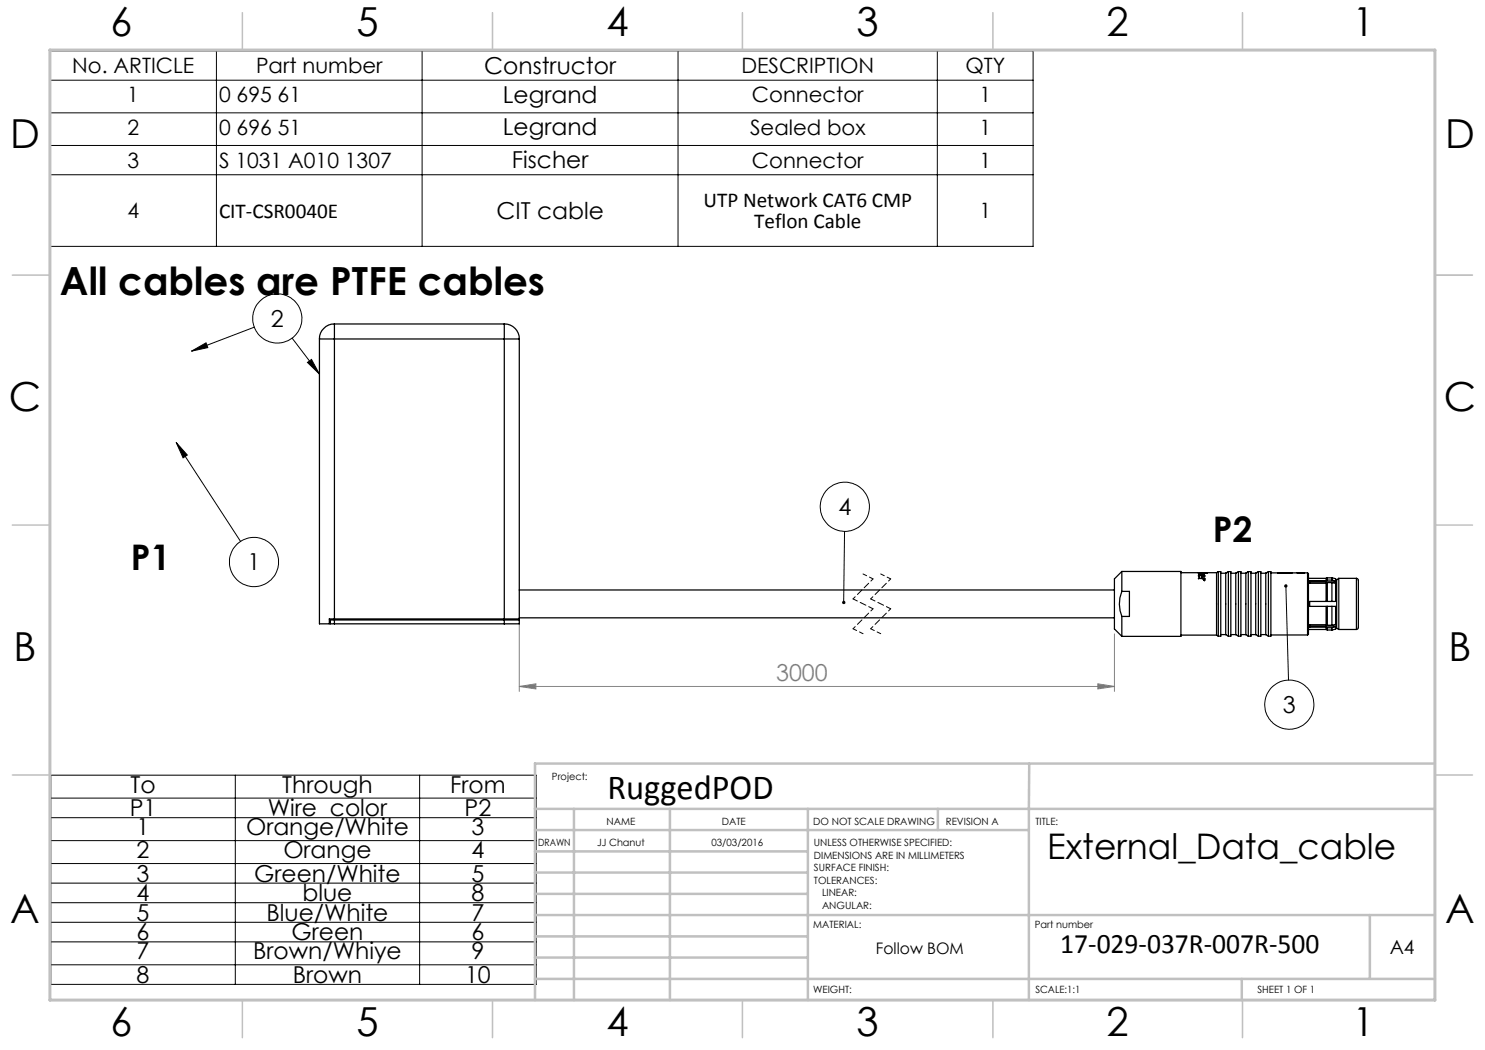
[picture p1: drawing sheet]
<svg xmlns="http://www.w3.org/2000/svg" width="297mm" height="210mm" viewBox="0 0 297 210" stroke-linecap="round" stroke-linejoin="round" font-family="sans-serif">
<g fill="none" stroke="#000" stroke-width=".2">
<path d="M9.9 10.2h196.7v39.1h-196.7zM9.9 16h196.7M43.3 10.2v39.1M84.4 10.2v39.1M135.6 10.2v39.1M187.5 10.2v39.1M9.9 22.6h196.7M9.9 29.1h196.7M9.9 35h196.7M38.3 70.2l2.9-1.6 .4 .9zM50.9 65.4l-12.6 4.8M58.4 67.6l5.5 7.2"/>
<path d="M61.5 72.5l.8-.6 1.6 2.9zM35.2 88.5l2.3 2.5-.9 .6zM35.2 88.5l12.9 19.8M168.9 106.3l-.2 14.2M257.2 117.2l.5 18.8M10.2 155h97v41.9h-97zM10.2 159.6h97M47.1 155v41.9M83.9 155v41.9M10.2 163.5h97M10.2 168.1h97M10.2 172.7h97"/>
<path d="M10.2 176.6h97M10.2 180.5h97M10.2 184.5h97M10.2 188.4h97M10.2 193h97"/>
<circle cx="55.5" cy="63.7" r="4.9"/>
<circle cx="50.8" cy="112.4" r="4.9"/>
<circle cx="169" cy="101.4" r="4.9"/>
<circle cx="257.9" cy="140.9" r="4.9"/>
</g>
<path d="M103.9 137.3l3.3-.5v1zM103.9 124.8v13.5M103.9 137.3h119M219.6 136.8l3.3 .5-3.3 .5zM222.9 126.8v11.5" fill="none" stroke="#808080" stroke-width=".2"/>
<path d="M172.6 114.8l2 1M176.1 114.8l2 1M170.6 125.8l2 .9M174.1 125.8l2 .9" fill="none" stroke="#000" stroke-width=".2" stroke-dasharray="1.3 .6" stroke-dashoffset=".5"/>
<path d="M174.6 115.8l-4 4M178.1 115.8l-4 4M174.6 121.8l-4 4M178.1 121.8l-4 4" fill="none" stroke="#000" stroke-width=".2" stroke-dasharray="1.3 .6" stroke-dashoffset=".7"/>
<path d="M170.6 119.8l4 2M174.1 119.8l4 2" fill="none" stroke="#000" stroke-width=".2" stroke-dasharray="1.3 .6" stroke-dashoffset=".3"/>
<path d="M287 55h7.5M287 144.8v55.2h-187.2" fill="none" stroke="#c0c0c0" stroke-width=".2"/>
<g fill="none" stroke="#c0c0c0" stroke-width=".5">
<path d="M205.8 152.7v47.3M287 152.7h-180v47.3M107 161.8h180M107 178.8h54.6M107 174.5h54.6M107 170.3h54.6M107 166h98.8M114.8 161.8v38.2M134 161.8v38.2M161.6 161.8v38.2M187.6 161.8v4.2M107 195.8h180"/>
<path d="M107 191.5h54.6M107 187.3h54.6M107 183h180M248.4 195.8v4.2M274 183v12.8"/>
</g>
<g fill="none" stroke="#c0c0c0" stroke-width=".3">
<path d="M48.5 2.5v7.5M98.5 2.5v7.5M148.5 2.5v7.5M198.6 2.5v7.5M248.5 2.5v7.5M2.5 55h7.5M287 55h7.5M2.5 105h7.5M287 105h7.5M2.5 155h7.5M287 155h7.5M48.5 200v7.5"/>
<path d="M98.5 200v7.5M148.5 200v7.5M198.6 200v7.5M248.5 200v7.5"/>
</g>
<path d="M10 10h277v190h-277z" fill="none" stroke="#c0c0c0" stroke-width=".6"/>
<path d="M256.9 117a.33 .33 0 0 0 .1 .5 .33 .33 0 0 0 .5-.2 .33 .33 0 0 0-.4-.4l.1 .3-.1-.3zM168.6 120.2a.32 .32 0 0 0-.2 .4 .32 .32 0 0 0 .3 .2v-.3v.3a.33 .33 0 0 0 .4-.4 .33 .33 0 0 0-.5-.2zM35.2 88.5l2.3 2.5-.9 .6zM38.3 70.2l2.9-1.6 .4 .9zM61.5 72.5l.8-.6 1.6 2.9z" fill="#000"/>
<path d="M103.9 137.3l3.3-.5v1zM219.6 136.8l3.3 .5-3.3 .5z" fill="#808080"/>
<g fill="none" stroke="#000" stroke-width=".25">
<path d="M63.9 67.8h3M63.9 67.8v57h2v-1h1M66.9 64.8v3M66.9 64.8a3 3 0 0 0-3 3M66.9 67.8v56M66.9 64.8h34M66.9 67.8h34M100.9 67.8h3M100.9 64.8a2.95 2.95 0 0 1 3 3M100.9 64.8v3M100.9 67.8v56M103.9 67.8v56h-3"/>
<path d="M103.9 118h119M224.4 118.3h1.5v5h-1.5M224.4 114.3v4M224.4 114.3h11.8v13h-11.8M224.4 118.3a6.6 6.6 0 0 0 0 5M224.4 114.3l-1.5 1.5v10l1.5 1.5M236.2 114.5h7.1M239.7 115.3l.1-.2-.1 .2M239.7 115.7h.9l.3 .2-.1 .2M239.7 115.7h1.2M239.7 115.7v.1M239.8 114.5h.1"/>
<path d="M239.8 114.5l-.1 .1 1.2 .1-.4 .1M239.9 115.3l-.2-.1a.98 .98 0 0 1 1.3 0l-.6 .2M239.9 115.3v.1M239.9 114.5h.1M239.9 115.3h.1M240.3 115h-.4l-.1 .2 .1 .1M240.3 115l.1 .4M240.3 115h.1M240.4 115v.4M240.5 114.8h-.8h.8M240.5 115l.4 .2-.4 .1zM240.5 115h-.1"/>
<path d="M240.5 114.8h.1M240.6 115.8h.1M240.7 115.7l.3 .2-.1 .2M240.7 115.7l-.1 .1M240.8 116.1h.1M240.8 114.5h.1M240.9 115.1v.2M240.9 114.5h.1M240.9 114.7v.1M240.9 116.1v.1M240.9 115.7h-.2M240.9 115.7v.1"/>
<path d="M240.9 116v-.1v.2M241.4 114.6h-.7l.3 .1-.5 .1M243.3 114.5v12.5M243.7 114.3v12.9M243.7 114.3h.5v12.9h-.5M243.7 114.3l-.4 .2M244.2 114.6h.9M245.1 114.6v12.3M245.7 114.3v12.9M245.7 114.3h.5v12.9h-.5M245.7 114.3l-.6 .3M246.2 114.6h1"/>
<path d="M247.2 114.6v12.3M247.7 114.3v12.9M247.7 114.3h.5v12.9h-.5M247.7 114.3l-.5 .3M248.2 114.6h1M249.2 114.6v12.3M249.7 114.3v12.9M249.7 114.3h.5v12.9h-.5M249.7 114.3l-.5 .3M250.2 114.6h.9M251.1 114.6v12.3M251.7 114.3v12.9"/>
<path d="M251.7 114.3h.5v12.9h-.5M251.7 114.3l-.6 .3M252.2 114.6h1M253.2 114.6v12.3M253.7 114.3h.5v12.9h-.5M253.7 114.3v12.9M253.7 114.3l-.5 .3M254.2 114.6h1.3M255.5 114.6h.2M255.5 114.6h.1M255.7 114.6h.1M255.7 114.6h2.5"/>
<path d="M258.2 114.6h.1M258.3 114.6h-.1M258.3 114.6h3.2M259.4 114.6h1.5M261.5 114.6v12.4M261.5 114.6l.2 .2v12.1l-.2 .1M261.7 115.7h3.5M265.2 116.7v3.6M265.2 116.1h-3.3v.6h3.3M265.2 115.7v.4M265.5 116.5v3.8M265.5 115.6v.4"/>
<path d="M265.5 115.6h.9M265.5 115.6l-.3 .1M265.5 116.5l-.3 .2M265.5 116.5h.9M265.5 116h.9M265.5 116l-.3 .1M266.4 116.5v3.8M266.4 116.5l.7 .2v3.6h-5.2v1h5.2v3.6l-.7 .2M266.4 115.6v.4M266.4 115.6l.7 .1v.5M266.4 116l.7 .2M267.1 115.9h.2"/>
<path d="M267.1 116.2v.2h-5.2M267.3 115.9v9.8M267.8 115.7v10.2M267.8 115.7l-.5 .2M267.8 115.7h3.5M271.3 115.7l.4 .3v9.5l-.4 .4M271.3 115.7v10.2M66.9 124h-.8v.8h.8M66.9 124v.8M66.9 124.8h34M66.9 124h34M66.9 123.8h34"/>
<path d="M100.9 124h3v.8h-3M100.9 124v.8M103.9 123.6h119M224.4 123.3v4M236.2 127h7.1M243.3 127l.4 .2M244.2 126.9h.9M245.1 126.9l.6 .3M246.2 126.9h1M247.2 126.9l.5 .3M248.2 126.9h1M249.2 126.9l.5 .3"/>
<path d="M250.2 126.9h.9M251.1 126.9l.6 .3M252.2 126.9h1M253.2 126.9l.5 .3M254.2 127h7.3M261.7 125.9h3.5M261.9 125.2h5.2v.2M265.2 121.3v3.6M265.2 124.9h-3.3v.5h3.3M265.2 125.4v.5M265.2 125.9l.3 .1M265.2 124.9l.3 .2"/>
<path d="M265.2 125.4l.3 .1M265.5 121.3v3.8M265.5 125.5v.5M265.5 126h.9M265.5 125.1h.9M265.5 125.5h.9M266.4 121.3v3.8M266.4 125.5v.5M267.1 125.4v.4l-.7 .2M267.1 125.7h.2M267.1 125.4l-.7 .1M267.3 125.7l.5 .2"/>
<path d="M267.8 125.9h3.5"/>
</g>
<g font-size="8">
<text x="22.1" y="7.1">6</text>
<text x="71.3" y="7.2">5</text>
<text x="121.3" y="7.2">4</text>
<text x="171.3" y="7.2">3</text>
<text x="221.3" y="7.2">2</text>
<text x="270.5" y="7.2">1</text>
<text x="2" y="29.6">D</text>
<text x="289" y="29.7">D</text>
<text x="1.8" y="82.1">C</text>
<text x="288.8" y="82.1">C</text>
<text x="2.7" y="132.1">B</text>
<text x="289.7" y="132.2">B</text>
<text x="2" y="184.6">A</text>
<text x="289" y="184.7">A</text>
<text x="22.1" y="207.1">6</text>
<text x="71.3" y="207.2">5</text>
<text x="121.3" y="207.2">4</text>
<text x="171.3" y="207.2">3</text>
<text x="221.3" y="207.2">2</text>
<text x="270.5" y="207.2">1</text>
</g>
<text font-size="7.8" x="12" y="59">All cables are PTFE cables</text>
<g font-size="7.1">
<text x="242.6" y="108.4">P2</text>
<text x="26.2" y="114">P1</text>
<text x="121.5" y="159.8">RuggedPOD</text>
<text x="209.4" y="171.8">External_Data_cable</text>
</g>
<text font-size="5.6" x="212.1" y="190.5">17-029-037R-007R-500</text>
<g font-size="4.7">
<text x="96.8" y="14.8">Constructor</text>
<text x="100.6" y="20.5">Legrand</text>
<text x="100.6" y="27.1">Legrand</text>
<text x="102.4" y="33.7">Fischer</text>
<text x="99.3" y="43.8">CIT cable</text>
<text x="54.2" y="65.3">2</text>
<text x="167.7" y="103">4</text>
<text x="49.5" y="114">1</text>
<text x="256.6" y="142.6">3</text>
<text x="26.1" y="158.5">To</text>
<text x="56.4" y="158.5">Through</text>
<text x="90.1" y="158.5">From</text>
<text x="26" y="163.2">P1</text>
<text x="27.3" y="167">1</text>
<text x="49.2" y="167">Orange/White</text>
<text x="53.6" y="163.2">Wire color</text>
<text x="92.9" y="163.2">P2</text>
<text x="94.3" y="167">3</text>
<text x="27.3" y="171.6">2</text>
<text x="56.7" y="171.6">Orange</text>
<text x="94.3" y="171.6">4</text>
<text x="27.3" y="176.3">3</text>
<text x="50.8" y="176.3">Green/White</text>
<text x="94.3" y="176.3">5</text>
<text x="27.3" y="180.2">4</text>
<text x="27.3" y="184.2">5</text>
<text x="53.3" y="184.2">Blue/White</text>
<text x="60.5" y="180.2">blue</text>
<text x="94.3" y="180.2">8</text>
<text x="94.3" y="184.2">7</text>
<text x="27.3" y="188.1">6</text>
<text x="27.3" y="191.9">7</text>
<text x="50.6" y="191.9">Brown/Whiye</text>
<text x="58.3" y="188.1">Green</text>
<text x="94.3" y="188.1">6</text>
<text x="94.3" y="191.9">9</text>
<text x="27.3" y="196.6">8</text>
<text x="58.6" y="196.6">Brown</text>
<text x="93" y="196.6">10</text>
</g>
<text font-size="4.7" fill="#808080" x="155.2" y="136.3">3000</text>
<g font-size="4.2">
<text x="14.5" y="14.7">No. ARTICLE</text>
<text x="51.2" y="14.7">Part number</text>
<text x="148.3" y="14.7">DESCRIPTION</text>
<text x="193.1" y="14.7">QTY</text>
<text x="25.5" y="20.5">1</text>
<text x="43.8" y="20.5">0 695 61</text>
<text x="150.4" y="20.5">Connector</text>
<text x="195.9" y="20.5">1</text>
<text x="25.5" y="27">2</text>
<text x="43.8" y="27">0 696 51</text>
<text x="150" y="27">Sealed box</text>
<text x="195.9" y="27">1</text>
<text x="25.5" y="33.6">3</text>
<text x="43.8" y="33.6">S 1031 A010 1307</text>
<text x="150.4" y="33.6">Connector</text>
<text x="195.9" y="33.6">1</text>
<text x="140.7" y="41.4">UTP Network CAT6 CMP</text>
<text x="25.5" y="43.7">4</text>
<text x="43.8" y="43.6">CIT-CSR0040E</text>
<text x="150.8" y="45.7">Teflon Cable</text>
<text x="195.9" y="43.7">1</text>
</g>
<text font-size="3.9" x="277.9" y="190.9">A4</text>
<text font-size="3.2" x="175.2" y="190.9">Follow BOM</text>
<g font-size="2">
<text x="110.4" y="156">Project:</text>
<text x="121.3" y="165">NAME</text>
<text x="144.4" y="165">DATE</text>
<text x="162.6" y="164.9">DO NOT SCALE DRAWING</text>
<text x="189.2" y="164.9">REVISION A</text>
<text x="207.1" y="164.9">TITLE:</text>
<text x="107.6" y="169.1">DRAWN</text>
<text x="119.4" y="169.1">JJ Chanut</text>
<text x="142.3" y="169.1">03/03/2016</text>
<text x="162.8" y="169.2">UNLESS OTHERWISE SPECIFIED:</text>
<text x="162.8" y="171.7">DIMENSIONS ARE IN MILLIMETERS</text>
<text x="162.8" y="174.2">SURFACE FINISH:</text>
<text x="162.8" y="176.7">TOLERANCES:</text>
<text x="164.4" y="179.2">LINEAR:</text>
<text x="162.6" y="185.5">MATERIAL:</text>
<text x="164.4" y="181.7">ANGULAR:</text>
<text x="207" y="185.5">Part number</text>
<text x="162.6" y="198.5">WEIGHT:</text>
<text x="207.1" y="198.6">SCALE:1:1</text>
<text x="251.5" y="198.6">SHEET 1 OF 1</text>
</g>
</svg>
